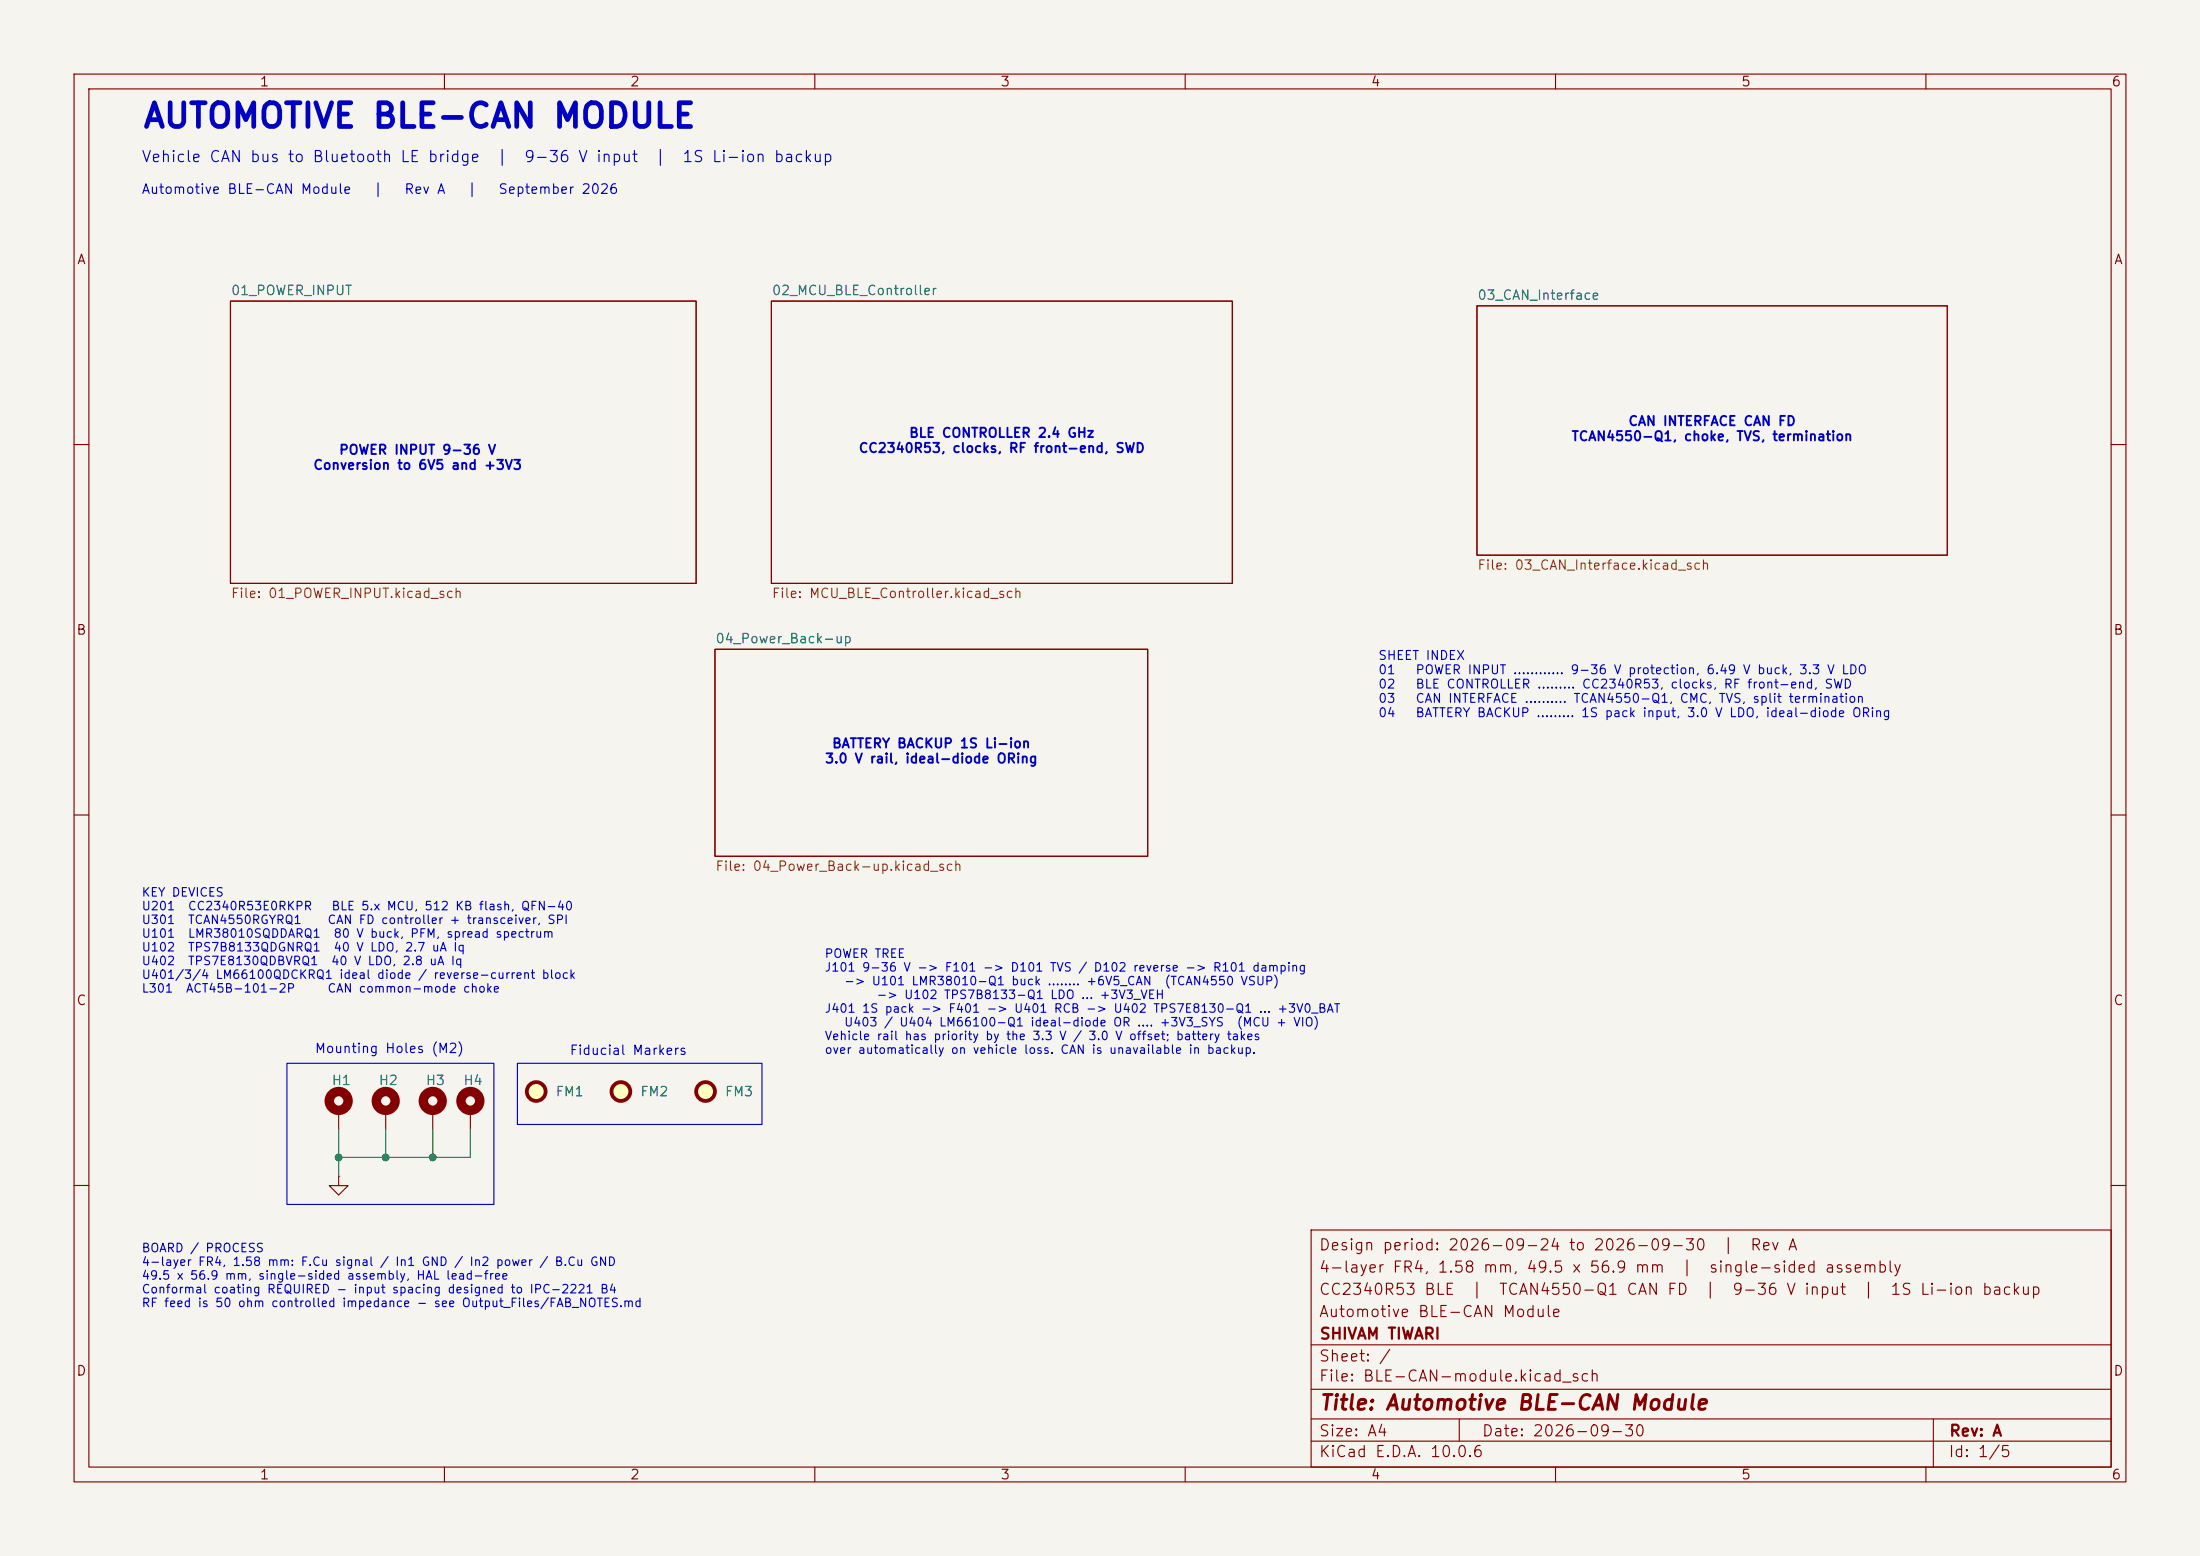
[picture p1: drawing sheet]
(kicad_sch
 (version 20260306)
 (generator "eeschema")
 (generator_version "10.0")
 (paper "A4")
 (title_block
  (title "Automotive BLE-CAN Module")
  (date "2026-09-30")
  (rev "A")
  (company "SHIVAM TIWARI")
  (comment 1 "Automotive BLE-CAN Module")
  (comment 2 "CC2340R53 BLE  |  TCAN4550-Q1 CAN FD  |  9-36 V input  |  1S Li-ion backup")
  (comment 3 "4-layer FR4, 1.58 mm, 49.5 x 56.9 mm  |  single-sided assembly")
  (comment 4 "Design period: 2026-09-24 to 2026-09-30  |  Rev A"))
 (lib_symbols
  (symbol "Mechanical:Fiducial" (exclude_from_sim no) (in_bom no) (on_board yes)
   (in_pos_files yes)
   (duplicate_pin_numbers_are_jumpers no)
   (property "Reference" "FID" (at 0 5.08 0) (show_name no) (do_not_autoplace no) (effects (font (size 1.27 1.27))))
   (property "Value" "Fiducial" (at 0 3.175 0) (show_name no) (do_not_autoplace no) (effects (font (size 1.27 1.27))))
   (property "Footprint" "" (at 0 0 0) (show_name no) (do_not_autoplace no) (hide yes) (effects (font (size 1.27 1.27))))
   (property "Datasheet" "" (at 0 0 0) (show_name no) (do_not_autoplace no) (hide yes) (effects (font (size 1.27 1.27))))
   (property "Description" "Fiducial Marker" (at 0 0 0) (show_name no) (do_not_autoplace no) (hide yes) (effects (font (size 1.27 1.27))))
   (symbol "Fiducial_0_1"
    (circle (center 0 0) (radius 1.27) (stroke (width 0.508) (type default)) (fill (type background))))
   (embedded_fonts no))
  (symbol "Mechanical:MountingHole_Pad"
   (pin_numbers (hide yes))
   (pin_names
    (offset 1.016) (hide yes)) (exclude_from_sim no) (in_bom no) (on_board yes)
   (in_pos_files yes)
   (duplicate_pin_numbers_are_jumpers no)
   (property "Reference" "H" (at 0 6.35 0) (show_name no) (do_not_autoplace no) (effects (font (size 1.27 1.27))))
   (property "Value" "MountingHole_Pad" (at 0 4.445 0) (show_name no) (do_not_autoplace no) (effects (font (size 1.27 1.27))))
   (property "Footprint" "" (at 0 0 0) (show_name no) (do_not_autoplace no) (hide yes) (effects (font (size 1.27 1.27))))
   (property "Datasheet" "" (at 0 0 0) (show_name no) (do_not_autoplace no) (hide yes) (effects (font (size 1.27 1.27))))
   (property "Description" "Mounting Hole with connection" (at 0 0 0) (show_name no) (do_not_autoplace no) (hide yes) (effects (font (size 1.27 1.27))))
   (symbol "MountingHole_Pad_0_1"
    (circle (center 0 1.27) (radius 1.27) (stroke (width 1.27) (type default)) (fill (type none))))
   (symbol "MountingHole_Pad_1_1"
    (pin input line (at 0 -2.54 90) (length 2.54) (name "1" (effects (font (size 1.27 1.27)))) (number "1" (effects (font (size 1.27 1.27))))))
   (embedded_fonts no))
  (symbol "power:GND"
   (power global)
   (pin_numbers (hide yes))
   (pin_names
    (offset 0) (hide yes)) (exclude_from_sim no) (in_bom yes) (on_board yes)
   (in_pos_files yes)
   (duplicate_pin_numbers_are_jumpers no)
   (property "Reference" "#PWR" (at 0 -6.35 0) (show_name no) (do_not_autoplace no) (hide yes) (effects (font (size 1.27 1.27))))
   (property "Value" "GND" (at 0 -3.81 0) (show_name no) (do_not_autoplace no) (effects (font (size 1.27 1.27))))
   (property "Footprint" "" (at 0 0 0) (show_name no) (do_not_autoplace no) (hide yes) (effects (font (size 1.27 1.27))))
   (property "Datasheet" "" (at 0 0 0) (show_name no) (do_not_autoplace no) (hide yes) (effects (font (size 1.27 1.27))))
   (property "Description" "Power symbol creates a global label with name \"GND\" , ground" (at 0 0 0) (show_name no) (do_not_autoplace no) (hide yes) (effects (font (size 1.27 1.27))))
   (symbol "GND_0_1"
    (polyline (pts (xy 0 0) (xy 0 -1.27) (xy 1.27 -1.27) (xy 0 -2.54) (xy -1.27 -1.27) (xy 0 -1.27)) (stroke (width 0) (type default)) (fill (type none))))
   (symbol "GND_1_1"
    (pin power_in line (at 0 0 270) (length 0) (name "" (effects (font (size 1.27 1.27)))) (number "1" (effects (font (size 1.27 1.27))))))
   (embedded_fonts no)))
 (rectangle
  (start 38.735 143.51)
  (end 66.675 162.56)
  (stroke (width 0) (type default))
  (fill (type none)))
 (rectangle
  (start 69.85 143.51)
  (end 102.87 151.765)
  (stroke (width 0) (type default))
  (fill (type none)))
 (text "SHEET INDEX\n01   POWER INPUT ............ 9-36 V protection, 6.49 V buck, 3.3 V LDO\n02   BLE CONTROLLER ......... CC2340R53, clocks, RF front-end, SWD\n03   CAN INTERFACE .......... TCAN4550-Q1, CMC, TVS, split termination\n04   BATTERY BACKUP ......... 1S pack input, 3.0 V LDO, ideal-diode ORing"
  (exclude_from_sim no)
  (at 186 88 0)
  (effects (font (size 1.2 1.2)) (justify left top)))
 (text "POWER INPUT 9-36 V\nConversion to 6V5 and +3V3"
  (exclude_from_sim no)
  (at 56.388 61.976 0)
  (effects (font (size 1.27 1.27) (thickness 0.254)
    (bold yes))))
 (text "KEY DEVICES\nU201  CC2340R53E0RKPR   BLE 5.x MCU, 512 KB flash, QFN-40\nU301  TCAN4550RGYRQ1    CAN FD controller + transceiver, SPI\nU101  LMR38010SQDDARQ1  80 V buck, PFM, spread spectrum\nU102  TPS7B8133QDGNRQ1  40 V LDO, 2.7 uA Iq\nU402  TPS7E8130QDBVRQ1  40 V LDO, 2.8 uA Iq\nU401/3/4 LM66100QDCKRQ1 ideal diode / reverse-current block\nL301  ACT45B-101-2P     CAN common-mode choke"
  (exclude_from_sim no)
  (at 19.05 120 0)
  (effects (font (size 1.15 1.15)) (justify left top)))
 (text "Vehicle CAN bus to Bluetooth LE bridge  |  9-36 V input  |  1S Li-ion backup"
  (exclude_from_sim no)
  (at 19.05 20.5 0)
  (effects (font (size 1.5 1.5)) (justify left top)))
 (text "POWER TREE\nJ101 9-36 V -> F101 -> D101 TVS / D102 reverse -> R101 damping\n   -> U101 LMR38010-Q1 buck ........ +6V5_CAN  (TCAN4550 VSUP)\n        -> U102 TPS7B8133-Q1 LDO ... +3V3_VEH\nJ401 1S pack -> F401 -> U401 RCB -> U402 TPS7E8130-Q1 ... +3V0_BAT\n   U403 / U404 LM66100-Q1 ideal-diode OR .... +3V3_SYS  (MCU + VIO)\nVehicle rail has priority by the 3.3 V / 3.0 V offset; battery takes\nover automatically on vehicle loss. CAN is unavailable in backup."
  (exclude_from_sim no)
  (at 111.252 128.27 0)
  (effects (font (size 1.15 1.15)) (justify left top)))
 (text "AUTOMOTIVE BLE-CAN MODULE"
  (exclude_from_sim no)
  (at 19.05 14 0)
  (effects (font (size 3.2 3.2)
    (bold yes)) (justify left top)))
 (text "Mounting Holes (M2)"
  (exclude_from_sim no)
  (at 52.578 141.732 0)
  (effects (font (size 1.27 1.27))))
 (text "BOARD / PROCESS\n4-layer FR4, 1.58 mm: F.Cu signal / In1 GND / In2 power / B.Cu GND\n49.5 x 56.9 mm, single-sided assembly, HAL lead-free\nConformal coating REQUIRED - input spacing designed to IPC-2221 B4\nRF feed is 50 ohm controlled impedance - see Output_Files/FAB_NOTES.md"
  (exclude_from_sim no)
  (at 19.05 168 0)
  (effects (font (size 1.15 1.15)) (justify left top)))
 (text "Fiducial Markers"
  (exclude_from_sim no)
  (at 84.836 141.986 0)
  (effects (font (size 1.27 1.27))))
 (text "Automotive BLE-CAN Module   |   Rev A   |   September 2026"
  (exclude_from_sim no)
  (at 19.05 25 0)
  (effects (font (size 1.3 1.3)) (justify left top)))
 (junction
  (at 58.42 156.21)
  (diameter 0)
  (color 0 0 0 0))
 (junction
  (at 45.72 156.21)
  (diameter 0)
  (color 0 0 0 0))
 (junction
  (at 52.07 156.21)
  (diameter 0)
  (color 0 0 0 0))
 (wire
  (pts (xy 52.07 156.21) (xy 45.72 156.21))
  (stroke (width 0) (type default)))
 (wire
  (pts (xy 45.72 156.21) (xy 45.72 158.75))
  (stroke (width 0) (type default)))
 (wire
  (pts (xy 63.5 152.4) (xy 63.5 156.21))
  (stroke (width 0) (type default)))
 (wire
  (pts (xy 52.07 152.4) (xy 52.07 156.21))
  (stroke (width 0) (type default)))
 (wire
  (pts (xy 63.5 156.21) (xy 58.42 156.21))
  (stroke (width 0) (type default)))
 (wire
  (pts (xy 58.42 152.4) (xy 58.42 156.21))
  (stroke (width 0) (type default)))
 (wire
  (pts (xy 45.72 152.4) (xy 45.72 156.21))
  (stroke (width 0) (type default)))
 (wire
  (pts (xy 58.42 156.21) (xy 52.07 156.21))
  (stroke (width 0) (type default)))
 (symbol
  (lib_id "Mechanical:Fiducial")
  (at 72.39 147.32 0)
  (unit 1)
  (body_style 1)
  (exclude_from_sim no)
  (in_bom no)
  (on_board yes)
  (in_pos_files yes)
  (dnp no)
  (fields_autoplaced yes)
  (property "Reference" "FM1" (at 74.93 147.3199 0) (show_name no) (do_not_autoplace no) (effects (font (size 1.27 1.27)) (justify left)))
  (property "Value" "Fiducial" (at 74.93 148.5899 0) (hide yes) (show_name no) (do_not_autoplace no) (effects (font (size 1.27 1.27)) (justify left)))
  (property "Footprint" "Fiducial:Fiducial_1mm_Mask2mm" (at 72.39 147.32 0) (hide yes) (show_name no) (do_not_autoplace no) (effects (font (size 1.27 1.27))))
  (property "Datasheet" "" (at 72.39 147.32 0) (hide yes) (show_name no) (do_not_autoplace no) (effects (font (size 1.27 1.27))))
  (property "Description" "Fiducial Marker" (at 72.39 147.32 0) (hide yes) (show_name no) (do_not_autoplace no) (effects (font (size 1.27 1.27))))
  (property "KLC_S3.3" "" (at 72.39 147.32 0) (hide yes) (show_name no) (do_not_autoplace no) (effects (font (size 1.27 1.27))))
  (property "KLC_S4.1" "" (at 72.39 147.32 0) (hide yes) (show_name no) (do_not_autoplace no) (effects (font (size 1.27 1.27)))))
 (symbol
  (lib_id "Mechanical:MountingHole_Pad")
  (at 63.5 149.86 0)
  (unit 1)
  (body_style 1)
  (exclude_from_sim no)
  (in_bom no)
  (on_board yes)
  (in_pos_files yes)
  (dnp no)
  (property "Reference" "H4" (at 62.484 145.796 0) (show_name no) (do_not_autoplace no) (effects (font (size 1.27 1.27)) (justify left)))
  (property "Value" "MountingHole_Pad" (at 66.04 149.8599 0) (hide yes) (show_name no) (do_not_autoplace no) (effects (font (size 1.27 1.27)) (justify left)))
  (property "Footprint" "MountingHole:MountingHole_2.2mm_M2_Pad_Via" (at 63.5 149.86 0) (hide yes) (show_name no) (do_not_autoplace no) (effects (font (size 1.27 1.27))))
  (property "Datasheet" "" (at 63.5 149.86 0) (hide yes) (show_name no) (do_not_autoplace no) (effects (font (size 1.27 1.27))))
  (property "Description" "Mounting Hole with connection" (at 63.5 149.86 0) (hide yes) (show_name no) (do_not_autoplace no) (effects (font (size 1.27 1.27))))
  (property "KLC_S3.3" "" (at 63.5 149.86 0) (hide yes) (show_name no) (do_not_autoplace no) (effects (font (size 1.27 1.27))))
  (property "KLC_S4.1" "" (at 63.5 149.86 0) (hide yes) (show_name no) (do_not_autoplace no) (effects (font (size 1.27 1.27))))
  (pin "1"))
 (symbol
  (lib_id "Mechanical:MountingHole_Pad")
  (at 58.42 149.86 0)
  (unit 1)
  (body_style 1)
  (exclude_from_sim no)
  (in_bom no)
  (on_board yes)
  (in_pos_files yes)
  (dnp no)
  (property "Reference" "H3" (at 57.404 145.796 0) (show_name no) (do_not_autoplace no) (effects (font (size 1.27 1.27)) (justify left)))
  (property "Value" "MountingHole_Pad" (at 60.96 149.8599 0) (hide yes) (show_name no) (do_not_autoplace no) (effects (font (size 1.27 1.27)) (justify left)))
  (property "Footprint" "MountingHole:MountingHole_2.2mm_M2_Pad_Via" (at 58.42 149.86 0) (hide yes) (show_name no) (do_not_autoplace no) (effects (font (size 1.27 1.27))))
  (property "Datasheet" "" (at 58.42 149.86 0) (hide yes) (show_name no) (do_not_autoplace no) (effects (font (size 1.27 1.27))))
  (property "Description" "Mounting Hole with connection" (at 58.42 149.86 0) (hide yes) (show_name no) (do_not_autoplace no) (effects (font (size 1.27 1.27))))
  (property "KLC_S3.3" "" (at 58.42 149.86 0) (hide yes) (show_name no) (do_not_autoplace no) (effects (font (size 1.27 1.27))))
  (property "KLC_S4.1" "" (at 58.42 149.86 0) (hide yes) (show_name no) (do_not_autoplace no) (effects (font (size 1.27 1.27))))
  (pin "1"))
 (symbol
  (lib_id "Mechanical:Fiducial")
  (at 83.82 147.32 0)
  (unit 1)
  (body_style 1)
  (exclude_from_sim no)
  (in_bom no)
  (on_board yes)
  (in_pos_files yes)
  (dnp no)
  (fields_autoplaced yes)
  (property "Reference" "FM2" (at 86.36 147.3199 0) (show_name no) (do_not_autoplace no) (effects (font (size 1.27 1.27)) (justify left)))
  (property "Value" "Fiducial" (at 86.36 148.5899 0) (hide yes) (show_name no) (do_not_autoplace no) (effects (font (size 1.27 1.27)) (justify left)))
  (property "Footprint" "Fiducial:Fiducial_1mm_Mask2mm" (at 83.82 147.32 0) (hide yes) (show_name no) (do_not_autoplace no) (effects (font (size 1.27 1.27))))
  (property "Datasheet" "" (at 83.82 147.32 0) (hide yes) (show_name no) (do_not_autoplace no) (effects (font (size 1.27 1.27))))
  (property "Description" "Fiducial Marker" (at 83.82 147.32 0) (hide yes) (show_name no) (do_not_autoplace no) (effects (font (size 1.27 1.27))))
  (property "KLC_S3.3" "" (at 83.82 147.32 0) (hide yes) (show_name no) (do_not_autoplace no) (effects (font (size 1.27 1.27))))
  (property "KLC_S4.1" "" (at 83.82 147.32 0) (hide yes) (show_name no) (do_not_autoplace no) (effects (font (size 1.27 1.27)))))
 (symbol
  (lib_id "Mechanical:Fiducial")
  (at 95.25 147.32 0)
  (unit 1)
  (body_style 1)
  (exclude_from_sim no)
  (in_bom no)
  (on_board yes)
  (in_pos_files yes)
  (dnp no)
  (fields_autoplaced yes)
  (property "Reference" "FM3" (at 97.79 147.3199 0) (show_name no) (do_not_autoplace no) (effects (font (size 1.27 1.27)) (justify left)))
  (property "Value" "Fiducial" (at 97.79 148.5899 0) (hide yes) (show_name no) (do_not_autoplace no) (effects (font (size 1.27 1.27)) (justify left)))
  (property "Footprint" "Fiducial:Fiducial_1mm_Mask2mm" (at 95.25 147.32 0) (hide yes) (show_name no) (do_not_autoplace no) (effects (font (size 1.27 1.27))))
  (property "Datasheet" "" (at 95.25 147.32 0) (hide yes) (show_name no) (do_not_autoplace no) (effects (font (size 1.27 1.27))))
  (property "Description" "Fiducial Marker" (at 95.25 147.32 0) (hide yes) (show_name no) (do_not_autoplace no) (effects (font (size 1.27 1.27))))
  (property "KLC_S3.3" "" (at 95.25 147.32 0) (hide yes) (show_name no) (do_not_autoplace no) (effects (font (size 1.27 1.27))))
  (property "KLC_S4.1" "" (at 95.25 147.32 0) (hide yes) (show_name no) (do_not_autoplace no) (effects (font (size 1.27 1.27)))))
 (symbol
  (lib_id "power:GND")
  (at 45.72 158.75 0)
  (unit 1)
  (body_style 1)
  (exclude_from_sim no)
  (in_bom yes)
  (on_board yes)
  (in_pos_files yes)
  (dnp no)
  (property "Reference" "#PWR029" (at 45.72 165.1 0) (hide yes) (show_name no) (do_not_autoplace no) (effects (font (size 1.27 1.27))))
  (property "Value" "GND" (at 45.72 162.306 0) (hide yes) (show_name no) (do_not_autoplace no) (effects (font (size 1.27 1.27))))
  (property "Footprint" "" (at 45.72 158.75 0) (hide yes) (show_name no) (do_not_autoplace no) (effects (font (size 1.27 1.27))))
  (property "Datasheet" "" (at 45.72 158.75 0) (hide yes) (show_name no) (do_not_autoplace no) (effects (font (size 1.27 1.27))))
  (property "Description" "Power symbol creates a global label with name \"GND\" , ground" (at 45.72 158.75 0) (hide yes) (show_name no) (do_not_autoplace no) (effects (font (size 1.27 1.27))))
  (pin "1"))
 (symbol
  (lib_id "Mechanical:MountingHole_Pad")
  (at 52.07 149.86 0)
  (unit 1)
  (body_style 1)
  (exclude_from_sim no)
  (in_bom no)
  (on_board yes)
  (in_pos_files yes)
  (dnp no)
  (property "Reference" "H2" (at 51.054 145.796 0) (show_name no) (do_not_autoplace no) (effects (font (size 1.27 1.27)) (justify left)))
  (property "Value" "MountingHole_Pad" (at 54.61 149.8599 0) (hide yes) (show_name no) (do_not_autoplace no) (effects (font (size 1.27 1.27)) (justify left)))
  (property "Footprint" "MountingHole:MountingHole_2.2mm_M2_Pad_Via" (at 52.07 149.86 0) (hide yes) (show_name no) (do_not_autoplace no) (effects (font (size 1.27 1.27))))
  (property "Datasheet" "" (at 52.07 149.86 0) (hide yes) (show_name no) (do_not_autoplace no) (effects (font (size 1.27 1.27))))
  (property "Description" "Mounting Hole with connection" (at 52.07 149.86 0) (hide yes) (show_name no) (do_not_autoplace no) (effects (font (size 1.27 1.27))))
  (property "KLC_S3.3" "" (at 52.07 149.86 0) (hide yes) (show_name no) (do_not_autoplace no) (effects (font (size 1.27 1.27))))
  (property "KLC_S4.1" "" (at 52.07 149.86 0) (hide yes) (show_name no) (do_not_autoplace no) (effects (font (size 1.27 1.27))))
  (pin "1"))
 (symbol
  (lib_id "Mechanical:MountingHole_Pad")
  (at 45.72 149.86 0)
  (unit 1)
  (body_style 1)
  (exclude_from_sim no)
  (in_bom no)
  (on_board yes)
  (in_pos_files yes)
  (dnp no)
  (property "Reference" "H1" (at 44.704 145.796 0) (show_name no) (do_not_autoplace no) (effects (font (size 1.27 1.27)) (justify left)))
  (property "Value" "MountingHole_Pad" (at 48.26 149.8599 0) (hide yes) (show_name no) (do_not_autoplace no) (effects (font (size 1.27 1.27)) (justify left)))
  (property "Footprint" "MountingHole:MountingHole_2.2mm_M2_Pad_Via" (at 45.72 149.86 0) (hide yes) (show_name no) (do_not_autoplace no) (effects (font (size 1.27 1.27))))
  (property "Datasheet" "" (at 45.72 149.86 0) (hide yes) (show_name no) (do_not_autoplace no) (effects (font (size 1.27 1.27))))
  (property "Description" "Mounting Hole with connection" (at 45.72 149.86 0) (hide yes) (show_name no) (do_not_autoplace no) (effects (font (size 1.27 1.27))))
  (property "KLC_S3.3" "" (at 45.72 149.86 0) (hide yes) (show_name no) (do_not_autoplace no) (effects (font (size 1.27 1.27))))
  (property "KLC_S4.1" "" (at 45.72 149.86 0) (hide yes) (show_name no) (do_not_autoplace no) (effects (font (size 1.27 1.27))))
  (pin "1"))
 (sheet
  (at 199.39 41.275)
  (size 63.5 33.655)
  (exclude_from_sim no)
  (in_bom yes)
  (on_board yes)
  (dnp no)
  (fields_autoplaced yes)
  (stroke (width 0.1524) (type solid))
  (fill (color 0 0 0 0))
  (property "Sheetname" "03_CAN_Interface" (at 199.39 40.5634 0) (show_name no) (do_not_autoplace no) (effects (font (size 1.27 1.27)) (justify left bottom)))
  (property "Sheetfile" "03_CAN_Interface.kicad_sch" (at 199.39 75.5146 0) (show_name no) (do_not_autoplace no) (effects (font (size 1.27 1.27)) (justify left top))))
 (sheet
  (at 104.14 40.64)
  (size 62.23 38.1)
  (exclude_from_sim no)
  (in_bom yes)
  (on_board yes)
  (dnp no)
  (fields_autoplaced yes)
  (stroke (width 0.1524) (type solid))
  (fill (color 0 0 0 0))
  (property "Sheetname" "02_MCU_BLE_Controller" (at 104.14 39.9284 0) (show_name no) (do_not_autoplace no) (effects (font (size 1.27 1.27)) (justify left bottom)))
  (property "Sheetfile" "MCU_BLE_Controller.kicad_sch" (at 104.14 79.3246 0) (show_name no) (do_not_autoplace no) (effects (font (size 1.27 1.27)) (justify left top))))
 (sheet
  (at 96.52 87.63)
  (size 58.42 27.94)
  (exclude_from_sim no)
  (in_bom yes)
  (on_board yes)
  (dnp no)
  (fields_autoplaced yes)
  (stroke (width 0.1524) (type solid))
  (fill (color 0 0 0 0))
  (property "Sheetname" "04_Power_Back-up" (at 96.52 86.9184 0) (show_name no) (do_not_autoplace no) (effects (font (size 1.27 1.27)) (justify left bottom)))
  (property "Sheetfile" "04_Power_Back-up.kicad_sch" (at 96.52 116.1546 0) (show_name no) (do_not_autoplace no) (effects (font (size 1.27 1.27)) (justify left top))))
 (sheet
  (at 31.115 40.64)
  (size 62.865 38.1)
  (exclude_from_sim no)
  (in_bom yes)
  (on_board yes)
  (dnp no)
  (fields_autoplaced yes)
  (stroke (width 0.1524) (type solid))
  (fill (color 0 0 0 0))
  (property "Sheetname" "01_POWER_INPUT" (at 31.115 39.9284 0) (show_name no) (do_not_autoplace no) (effects (font (size 1.27 1.27)) (justify left bottom)))
  (property "Sheetfile" "01_POWER_INPUT.kicad_sch" (at 31.115 79.3246 0) (show_name no) (do_not_autoplace no) (effects (font (size 1.27 1.27)) (justify left top))))
 (sheet_instances
  (path ""
   (page "1")))
 (embedded_fonts no)
 (text "BLE CONTROLLER 2.4 GHz\nCC2340R53, clocks, RF front-end, SWD"
  (exclude_from_sim no)
  (at 135.25 59.69 0)
  (effects (font (size 1.27 1.27) (thickness 0.254)
    (bold yes))))
 (text "CAN INTERFACE CAN FD\nTCAN4550-Q1, choke, TVS, termination"
  (exclude_from_sim no)
  (at 231.14 58.1 0)
  (effects (font (size 1.27 1.27) (thickness 0.254)
    (bold yes))))
 (text "BATTERY BACKUP 1S Li-ion\n3.0 V rail, ideal-diode ORing"
  (exclude_from_sim no)
  (at 125.73 101.6 0)
  (effects (font (size 1.27 1.27) (thickness 0.254)
    (bold yes)))))
